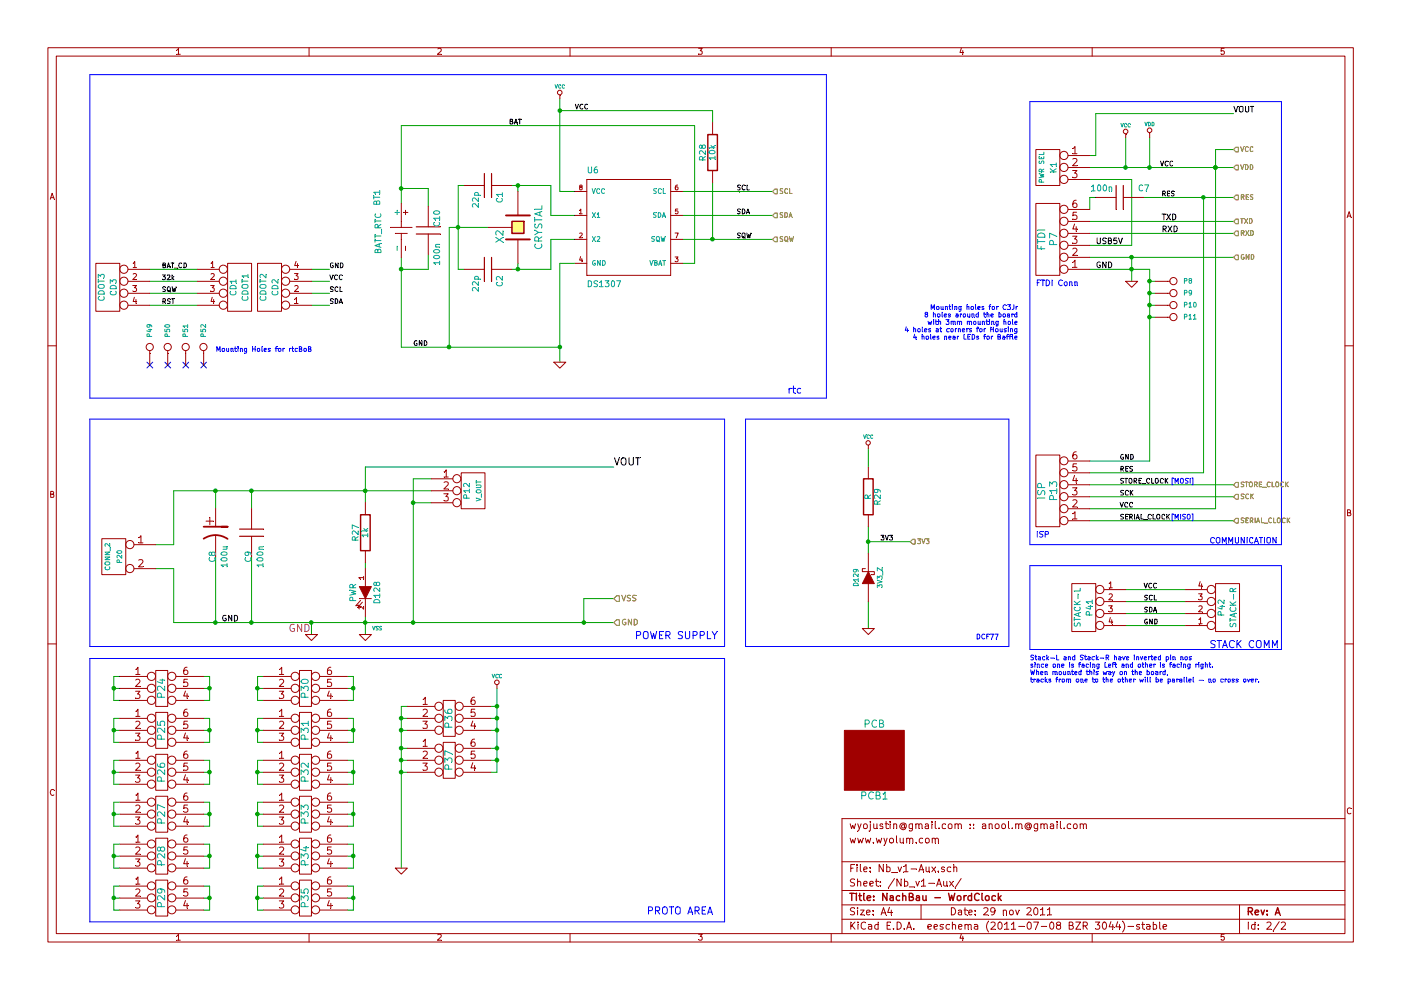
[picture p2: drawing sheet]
EESchema Schematic File Version 2  date 12/1/2011 11:24:33 AM
LIBS:Nb_v1
LIBS:power
LIBS:Nb_v1-cache
EELAYER 25  0
EELAYER END
$Descr A4 11700 8267
encoding utf-8
Sheet 2 2
Title "NachBau - WordClock"
Date "29 nov 2011"
Rev "A"
Comp ""
Comment1 "www.wyolum.com"
Comment2 "wyojustin@gmail.com :: anool.m@gmail.com"
Comment3 ""
Comment4 ""
$EndDescr
Text Label 1350 2550 0    40   ~ 0
RST
Text Label 1350 2450 0    40   ~ 0
SQW
Text Label 1350 2350 0    40   ~ 0
32k
Text Label 1350 2250 0    40   ~ 0
BAT_CD
$Comp
L PCB PCB1
U 1 1
P 7300 6350
F 0 "PCB1" H 7300 6050 60  0000 C CNN
F 1 "PCB" H 7300 6650 60  0000 C CNN
F 2 "PCB" H 7300 6350 60  0001 C CNN
	1    7300 6350
	1    0    0    -1  
$EndComp
Wire Wire Line
	1450 4750 1450 5200
Wire Wire Line
	1450 4750 1300 4750
Connection ~ 7250 4525
Wire Wire Line
	7600 4525 7250 4525
Wire Wire Line
	7250 4625 7250 4400
Wire Notes Line
	8425 3500 6225 3500
Wire Notes Line
	8425 3500 8425 5400
Wire Notes Line
	8425 5400 6225 5400
Wire Notes Line
	6225 5400 6225 3500
Connection ~ 3825 1900
Connection ~ 4325 2250
Wire Wire Line
	4325 2200 4325 2250
Connection ~ 4325 1550
Wire Wire Line
	4325 1600 4325 1550
Wire Wire Line
	4800 2200 4675 2200
Wire Wire Line
	5800 2200 5800 1050
Wire Wire Line
	5800 2200 5700 2200
Wire Wire Line
	6175 1600 6175 1600
Wire Wire Line
	1800 4100 1800 4250
Wire Wire Line
	1450 5200 5125 5200
Wire Wire Line
	3600 4100 1450 4100
Wire Notes Line
	750  3325 750  625 
Connection ~ 5950 2000
Wire Wire Line
	5700 2000 6450 2000
Wire Wire Line
	4675 2200 4675 3025
Connection ~ 3350 2250
Wire Wire Line
	3350 2250 3575 2250
Wire Wire Line
	3575 2250 3575 2125
Wire Wire Line
	5950 1525 5950 2000
Wire Wire Line
	3050 4200 3050 3900
Wire Wire Line
	3050 3900 5125 3900
Wire Wire Line
	1250 2450 1650 2450
Wire Wire Line
	1250 2250 1650 2250
Wire Wire Line
	2750 2450 2600 2450
Wire Wire Line
	2750 2250 2600 2250
Connection ~ 4150 5900
Wire Wire Line
	4150 5750 4150 6450
Wire Wire Line
	2900 7500 2950 7500
Wire Notes Line
	10700 4725 8600 4725
Wire Wire Line
	9900 5025 9400 5025
Wire Wire Line
	9900 5225 9400 5225
Wire Notes Line
	750  5400 6050 5400
Connection ~ 4150 6350
Wire Wire Line
	4150 6350 4100 6350
Connection ~ 4150 6100
Wire Wire Line
	4150 6100 4100 6100
Connection ~ 3350 6000
Wire Wire Line
	3400 6000 3350 6000
Connection ~ 3350 6250
Wire Wire Line
	3350 6250 3400 6250
Connection ~ 3350 6450
Wire Wire Line
	3350 6450 3400 6450
Wire Wire Line
	4150 5900 4100 5900
Connection ~ 2950 5750
Wire Wire Line
	2900 5750 2950 5750
Connection ~ 2950 6450
Wire Wire Line
	2900 6450 2950 6450
Connection ~ 2950 7150
Wire Wire Line
	2900 7150 2950 7150
Wire Wire Line
	2900 7600 2950 7600
Wire Wire Line
	2950 7600 2950 7400
Wire Wire Line
	2950 7400 2900 7400
Wire Wire Line
	2900 6900 2950 6900
Wire Wire Line
	2950 6900 2950 6700
Wire Wire Line
	2950 6700 2900 6700
Wire Wire Line
	2900 6200 2950 6200
Wire Wire Line
	2950 6200 2950 6000
Wire Wire Line
	2950 6000 2900 6000
Connection ~ 950  6800
Wire Wire Line
	1000 6800 950  6800
Connection ~ 950  7500
Connection ~ 1750 7150
Wire Wire Line
	1700 7150 1750 7150
Connection ~ 2150 6800
Wire Wire Line
	2200 6800 2150 6800
Connection ~ 2150 7500
Wire Wire Line
	2200 7500 2150 7500
Wire Wire Line
	2200 7250 2150 7250
Wire Wire Line
	2150 7250 2150 7050
Wire Wire Line
	2150 7050 2200 7050
Wire Wire Line
	1700 6700 1750 6700
Wire Wire Line
	1750 6700 1750 6900
Wire Wire Line
	1750 6900 1700 6900
Wire Wire Line
	1700 7400 1750 7400
Wire Wire Line
	1750 7400 1750 7600
Wire Wire Line
	1750 7600 1700 7600
Wire Wire Line
	1000 7250 950  7250
Wire Wire Line
	950  7250 950  7050
Wire Wire Line
	950  7050 1000 7050
Connection ~ 2150 6450
Wire Wire Line
	2200 6450 2150 6450
Connection ~ 2150 5750
Wire Wire Line
	2200 5750 2150 5750
Connection ~ 1750 6100
Wire Wire Line
	1700 6100 1750 6100
Connection ~ 950  6450
Wire Wire Line
	1000 6450 950  6450
Connection ~ 950  6100
Wire Wire Line
	1000 6100 950  6100
Wire Wire Line
	2200 5650 2150 5650
Wire Wire Line
	2150 5650 2150 5850
Wire Wire Line
	2150 5850 2200 5850
Wire Wire Line
	2200 6350 2150 6350
Wire Wire Line
	2150 6350 2150 6550
Wire Wire Line
	2150 6550 2200 6550
Wire Wire Line
	1700 6200 1750 6200
Wire Wire Line
	1750 6200 1750 6000
Wire Wire Line
	1750 6000 1700 6000
Wire Wire Line
	1000 6200 950  6200
Wire Wire Line
	950  6200 950  6000
Wire Wire Line
	950  6000 1000 6000
Connection ~ 3450 4200
Wire Wire Line
	3600 4200 3450 4200
Wire Wire Line
	9100 3850 9600 3850
Connection ~ 10150 1400
Wire Wire Line
	9100 1400 10300 1400
Wire Wire Line
	10300 950  9150 950 
Wire Wire Line
	10300 4150 9100 4150
Connection ~ 10050 1650
Wire Wire Line
	10050 1650 10050 3950
Wire Wire Line
	10050 3950 9100 3950
Wire Wire Line
	10300 1950 9100 1950
Wire Wire Line
	10300 1650 9550 1650
Wire Wire Line
	9150 950  9150 1300
Wire Wire Line
	9400 1150 9400 1400
Wire Wire Line
	9150 1300 9100 1300
Connection ~ 9450 2250
Wire Wire Line
	9450 2350 9450 2150
Connection ~ 9600 2550
Wire Wire Line
	9600 2550 9650 2550
Wire Notes Line
	8600 850  10700 850 
Wire Wire Line
	9600 2350 9650 2350
Wire Wire Line
	9650 2650 9600 2650
Wire Wire Line
	9600 2450 9650 2450
Connection ~ 9600 2450
Wire Wire Line
	9100 1500 9450 1500
Wire Wire Line
	9450 1500 9450 2050
Wire Wire Line
	9450 2050 9100 2050
Wire Wire Line
	9600 1400 9600 1150
Connection ~ 9400 1400
Connection ~ 9600 2350
Wire Wire Line
	9150 1650 9100 1650
Wire Wire Line
	9100 1650 9100 1750
Connection ~ 4875 5200
Connection ~ 3450 5200
Wire Wire Line
	3050 4700 3050 4750
Wire Wire Line
	5125 5000 4875 5000
Wire Wire Line
	4875 5000 4875 5200
Connection ~ 2100 5200
Wire Wire Line
	2100 5200 2100 4650
Connection ~ 3050 4100
Connection ~ 2600 5200
Connection ~ 1800 5200
Wire Wire Line
	1800 5200 1800 4650
Connection ~ 1800 4100
Connection ~ 3050 5200
Wire Wire Line
	2100 4100 2100 4250
Connection ~ 2100 4100
Wire Wire Line
	3450 5200 3450 4000
Connection ~ 9600 2650
Wire Wire Line
	10300 1850 9100 1850
Wire Wire Line
	10300 2150 9100 2150
Connection ~ 9450 2150
Wire Wire Line
	10300 4050 9100 4050
Wire Wire Line
	10300 4350 9100 4350
Wire Wire Line
	10300 1250 10150 1250
Connection ~ 9600 1400
Wire Wire Line
	10150 1250 10150 4250
Wire Wire Line
	10150 4250 9100 4250
Connection ~ 10150 1400
Wire Wire Line
	3450 4000 3600 4000
Wire Wire Line
	9600 3850 9600 2250
Wire Wire Line
	9600 2250 9100 2250
Wire Wire Line
	1000 5650 950  5650
Wire Wire Line
	950  5650 950  5850
Wire Wire Line
	950  5850 1000 5850
Wire Wire Line
	1700 5650 1750 5650
Wire Wire Line
	1750 5650 1750 5850
Wire Wire Line
	1750 5850 1700 5850
Wire Wire Line
	1700 6350 1750 6350
Wire Wire Line
	1750 6350 1750 6550
Wire Wire Line
	1750 6550 1700 6550
Wire Wire Line
	2200 6200 2150 6200
Wire Wire Line
	2150 6200 2150 6000
Wire Wire Line
	2150 6000 2200 6000
Wire Wire Line
	1000 5750 950  5750
Connection ~ 950  5750
Wire Wire Line
	1000 6550 950  6550
Wire Wire Line
	950  6550 950  6350
Wire Wire Line
	950  6350 1000 6350
Wire Wire Line
	1700 6450 1750 6450
Connection ~ 1750 6450
Wire Wire Line
	1700 5750 1750 5750
Connection ~ 1750 5750
Wire Wire Line
	2200 6100 2150 6100
Connection ~ 2150 6100
Wire Wire Line
	1000 6700 950  6700
Wire Wire Line
	950  6700 950  6900
Wire Wire Line
	950  6900 1000 6900
Wire Wire Line
	1000 7400 950  7400
Wire Wire Line
	950  7400 950  7600
Wire Wire Line
	950  7600 1000 7600
Wire Wire Line
	1700 7250 1750 7250
Wire Wire Line
	1750 7250 1750 7050
Wire Wire Line
	1750 7050 1700 7050
Wire Wire Line
	2200 6700 2150 6700
Wire Wire Line
	2150 6700 2150 6900
Wire Wire Line
	2150 6900 2200 6900
Wire Wire Line
	2200 7400 2150 7400
Wire Wire Line
	2150 7400 2150 7600
Wire Wire Line
	2150 7600 2200 7600
Wire Wire Line
	2200 7150 2150 7150
Connection ~ 2150 7150
Wire Wire Line
	1700 6800 1750 6800
Connection ~ 1750 6800
Wire Wire Line
	1700 7500 1750 7500
Connection ~ 1750 7500
Wire Wire Line
	1000 7150 950  7150
Connection ~ 950  7150
Wire Wire Line
	2900 5650 2950 5650
Wire Wire Line
	2950 5650 2950 5850
Wire Wire Line
	2950 5850 2900 5850
Wire Wire Line
	2900 6350 2950 6350
Wire Wire Line
	2950 6350 2950 6550
Wire Wire Line
	2950 6550 2900 6550
Wire Wire Line
	2900 7050 2950 7050
Wire Wire Line
	2950 7050 2950 7250
Wire Wire Line
	2950 7250 2900 7250
Connection ~ 2950 7500
Wire Wire Line
	2900 6800 2950 6800
Connection ~ 2950 6800
Wire Wire Line
	2900 6100 2950 6100
Connection ~ 2950 6100
Wire Wire Line
	3400 5900 3350 5900
Wire Wire Line
	3350 6350 3400 6350
Connection ~ 3350 6350
Wire Wire Line
	3350 6100 3400 6100
Connection ~ 3350 6100
Wire Wire Line
	4150 6000 4100 6000
Connection ~ 4150 6000
Wire Wire Line
	4150 6250 4100 6250
Connection ~ 4150 6250
Wire Wire Line
	4150 6450 4100 6450
Wire Notes Line
	6050 5500 750  5500
Wire Notes Line
	6050 5500 6050 7700
Wire Notes Line
	6050 7700 750  7700
Wire Notes Line
	750  7700 750  5500
Wire Wire Line
	9400 5125 9900 5125
Wire Wire Line
	1000 7500 950  7500
Wire Wire Line
	3350 5900 3350 7250
Wire Notes Line
	10700 4725 10700 5425
Wire Notes Line
	10700 5425 8600 5425
Wire Notes Line
	8600 5425 8600 4725
Wire Notes Line
	8600 850  8600 4550
Wire Notes Line
	8600 4550 10700 4550
Wire Notes Line
	10700 4550 10700 850 
Wire Wire Line
	2750 2350 2600 2350
Wire Wire Line
	2750 2550 2600 2550
Wire Wire Line
	1250 2350 1650 2350
Wire Wire Line
	1250 2550 1650 2550
Wire Notes Line
	750  5400 750  3500
Wire Notes Line
	750  3500 6050 3500
Wire Notes Line
	6050 3500 6050 5400
Wire Wire Line
	9400 4925 9900 4925
Wire Wire Line
	2600 5200 2600 5300
Wire Wire Line
	3050 5300 3050 5150
Wire Wire Line
	5950 1025 5950 925 
Wire Wire Line
	5950 925  4675 925 
Wire Wire Line
	4800 1600 4675 1600
Wire Wire Line
	3350 2150 3350 2900
Wire Wire Line
	3350 2900 4675 2900
Connection ~ 4675 2900
Wire Wire Line
	3575 1725 3575 1575
Wire Wire Line
	3575 1575 3350 1575
Connection ~ 3350 1575
Wire Wire Line
	4675 1600 4675 825 
Connection ~ 4675 925 
Wire Wire Line
	6450 1600 5700 1600
Wire Notes Line
	750  3325 6900 3325
Wire Notes Line
	6900 3325 6900 625 
Wire Notes Line
	6900 625  750  625 
Wire Wire Line
	5700 1800 6450 1800
Wire Wire Line
	5800 1050 3350 1050
Wire Wire Line
	3350 1050 3350 1700
Wire Wire Line
	4275 1550 4600 1550
Wire Wire Line
	4600 1550 4600 1800
Wire Wire Line
	4600 1800 4800 1800
Wire Wire Line
	4800 2000 4600 2000
Wire Wire Line
	4600 2000 4600 2250
Wire Wire Line
	4600 2250 4275 2250
Wire Wire Line
	3875 1550 3825 1550
Wire Wire Line
	3825 1550 3825 2250
Wire Wire Line
	3825 2250 3875 2250
Wire Wire Line
	4075 1900 3750 1900
Wire Wire Line
	3750 1900 3750 2900
Connection ~ 3750 2900
Wire Wire Line
	7250 3900 7250 3750
Wire Wire Line
	7250 5025 7250 5250
Wire Wire Line
	1300 4550 1450 4550
Wire Wire Line
	1450 4550 1450 4100
$Comp
L CONN_2 P20
U 1 1
P 950 4650
F 0 "P20" V 900 4650 40  0000 C CNN
F 1 "CONN_2" V 1000 4650 40  0000 C CNN
F 2 "JACK_ALIM" H 950 4650 60  0001 C CNN
	1    950  4650
	-1   0    0    -1  
$EndComp
Text HLabel 7600 4525 2    40   Input ~ 0
3V3
Text Label 7350 4525 0    40   ~ 0
3V3
$Comp
L DIODESCH D129
U 1 1
P 7250 4825
F 0 "D129" H 7250 4925 40  0000 C CNN
F 1 "3V3_Z" H 7250 4725 40  0000 C CNN
F 2 "diode_do35" H 7250 4825 60  0001 C CNN
	1    7250 4825
	0    -1   -1   0   
$EndComp
$Comp
L R R29
U 1 1
P 7250 4150
F 0 "R29" V 7330 4150 50  0000 C CNN
F 1 "R" V 7250 4150 50  0000 C CNN
F 2 "rc03_vert" H 7250 4150 60  0001 C CNN
	1    7250 4150
	1    0    0    -1  
$EndComp
$Comp
L GND #PWR021
U 1 1
P 7250 5250
F 0 "#PWR021" H 7250 5250 30  0001 C CNN
F 1 "GND" H 7250 5180 30  0001 C CNN
	1    7250 5250
	1    0    0    -1  
$EndComp
$Comp
L VCC #PWR022
U 1 1
P 7250 3750
F 0 "#PWR022" H 7250 3850 30  0001 C CNN
F 1 "VCC" H 7250 3850 30  0000 C CNN
	1    7250 3750
	1    0    0    -1  
$EndComp
Text Notes 8150 5350 0    40   ~ 0
DCF77
Text Notes 9775 4050 0    40   ~ 0
[MOSI]
Text Notes 9775 4350 0    40   ~ 0
[MISO]
Text HLabel 6450 2000 2    40   Input ~ 0
SQW
$Comp
L C C2
U 1 1
P 4075 2250
F 0 "C2" H 4125 2350 50  0000 L CNN
F 1 "22p" H 4125 2150 50  0000 L CNN
F 2 "cnp_3mm_disc" H 4075 2250 60  0001 C CNN
	1    4075 2250
	0    1    1    0   
$EndComp
$Comp
L C C1
U 1 1
P 4075 1550
F 0 "C1" H 4125 1650 50  0000 L CNN
F 1 "22p" H 4125 1450 50  0000 L CNN
F 2 "cnp_3mm_disc" H 4075 1550 60  0001 C CNN
	1    4075 1550
	0    1    1    0   
$EndComp
$Comp
L CRYSTAL X2
U 1 1
P 4325 1900
F 0 "X2" H 4400 1750 60  0000 C CNN
F 1 "CRYSTAL" H 4325 2075 60  0000 C CNN
F 2 "XTAL_2" H 4325 1900 60  0001 C CNN
	1    4325 1900
	0    1    1    0   
$EndComp
$Comp
L DS1307 U6
U 1 1
P 5200 1900
F 0 "U6" H 4900 2350 50  0000 L BNN
F 1 "DS1307" H 4900 1400 50  0000 L BNN
F 2 "dil_08-300_socket" H 5200 2050 50  0001 C CNN
	1    5200 1900
	1    0    0    -1  
$EndComp
$Comp
L BATT_RTC BT1
U 1 1
P 3350 1950
F 0 "BT1" H 3050 1750 50  0000 C CNN
F 1 "BATT_RTC" H 3350 1760 50  0000 C CNN
F 2 "CR2032" H 3350 1950 60  0001 C CNN
	1    3350 1950
	0    1    1    0   
$EndComp
Text Label 6150 2000 0    40   ~ 0
SQW
Text Label 6150 1800 0    40   ~ 0
SDA
Text Label 6150 1600 0    40   ~ 0
SCL
Text Label 4250 1050 0    40   ~ 0
BAT
Text Label 3450 2900 0    40   ~ 0
GND
Text Label 4800 925  0    40   ~ 0
VCC
$Comp
L GND #PWR023
U 1 1
P 4675 3025
F 0 "#PWR023" H 4675 3025 30  0001 C CNN
F 1 "GND" H 4675 2955 30  0001 C CNN
	1    4675 3025
	1    0    0    -1  
$EndComp
$Comp
L VCC #PWR024
U 1 1
P 4675 825
F 0 "#PWR024" H 4675 925 30  0001 C CNN
F 1 "VCC" H 4675 925 30  0000 C CNN
	1    4675 825 
	1    0    0    -1  
$EndComp
$Comp
L R R28
U 1 1
P 5950 1275
F 0 "R28" V 6030 1275 50  0000 C CNN
F 1 "10k" V 5950 1275 50  0000 C CNN
F 2 "rc03_vert" H 5950 1275 60  0001 C CNN
	1    5950 1275
	-1   0    0    1   
$EndComp
$Comp
L C C10
U 1 1
P 3575 1925
F 0 "C10" V 3625 2025 50  0000 L CNN
F 1 "100n" V 3625 1725 50  0000 L CNN
F 2 "C2" H 3575 1925 60  0001 C CNN
	1    3575 1925
	1    0    0    -1  
$EndComp
Text Label 9550 4925 0    40   ~ 0
VCC
Text Notes 8500 2600 2    40   ~ 0
Mounting holes for C3Jr\n8 holes around the board\nwith 3mm mounting hole\n4 holes at corners for Housing\n4 holes near LEDs for Baffle
Text Notes 1800 2950 0    40   ~ 0
Mounting Holes for rtcBoB
NoConn ~ 1700 3050
NoConn ~ 1550 3050
NoConn ~ 1400 3050
NoConn ~ 1250 3050
$Comp
L CONN_1 P52
U 1 1
P 1700 2900
F 0 "P52" H 1780 2900 40  0000 L CNN
F 1 "CONN_1" H 1700 2955 30  0001 C CNN
F 2 "vite_3mm" H 1700 2900 60  0001 C CNN
	1    1700 2900
	0    -1   -1   0   
$EndComp
$Comp
L CONN_1 P51
U 1 1
P 1550 2900
F 0 "P51" H 1630 2900 40  0000 L CNN
F 1 "CONN_1" H 1550 2955 30  0001 C CNN
F 2 "vite_3mm" H 1550 2900 60  0001 C CNN
	1    1550 2900
	0    -1   -1   0   
$EndComp
$Comp
L CONN_1 P50
U 1 1
P 1400 2900
F 0 "P50" H 1480 2900 40  0000 L CNN
F 1 "CONN_1" H 1400 2955 30  0001 C CNN
F 2 "vite_3mm" H 1400 2900 60  0001 C CNN
	1    1400 2900
	0    -1   -1   0   
$EndComp
$Comp
L CONN_1 P49
U 1 1
P 1250 2900
F 0 "P49" H 1330 2900 40  0000 L CNN
F 1 "CONN_1" H 1250 2955 30  0001 C CNN
F 2 "vite_3mm" H 1250 2900 60  0001 C CNN
	1    1250 2900
	0    -1   -1   0   
$EndComp
Text Notes 8600 5525 0    40   ~ 0
Stack-L and Stack-R have inverted pin nos\nsince one is facing Left and other is facing right.\nWhen mounted this way on the board,\ntracks from one to the other will be parallel - no cross over.
Text HLabel 6450 1800 2    40   Input ~ 0
SDA
Text HLabel 6450 1600 2    40   Input ~ 0
SCL
Text Notes 6575 3300 0    60   ~ 0
rtc\n
$Comp
L CONN_4 CD3
U 1 1
P 900 2400
F 0 "CD3" V 850 2400 50  0000 C CNN
F 1 "CDOT3" V 950 2400 50  0000 C CNN
F 2 "pin_strip_4" H 900 2400 60  0001 C CNN
	1    900  2400
	-1   0    0    -1  
$EndComp
Text Label 2750 2550 0    40   ~ 0
SDA
Text Label 2750 2450 0    40   ~ 0
SCL
Text Label 2750 2350 0    40   ~ 0
VCC
Text Label 2750 2250 0    40   ~ 0
GND
$Comp
L CONN_4 CD1
U 1 1
P 2000 2400
F 0 "CD1" V 1950 2400 50  0000 C CNN
F 1 "CDOT1" V 2050 2400 50  0000 C CNN
F 2 "pin_strip_4" H 2000 2400 60  0001 C CNN
	1    2000 2400
	1    0    0    -1  
$EndComp
$Comp
L CONN_4 CD2
U 1 1
P 2250 2400
F 0 "CD2" V 2200 2400 50  0000 C CNN
F 1 "CDOT2" V 2300 2400 50  0000 C CNN
F 2 "pin_strip_4" H 2250 2400 60  0001 C CNN
	1    2250 2400
	-1   0    0    1   
$EndComp
$Comp
L GND #PWR025
U 1 1
P 3350 7250
F 0 "#PWR025" H 3350 7250 30  0001 C CNN
F 1 "GND" H 3350 7180 30  0001 C CNN
	1    3350 7250
	1    0    0    -1  
$EndComp
$Comp
L VCC #PWR026
U 1 1
P 4150 5750
F 0 "#PWR026" H 4150 5850 30  0001 C CNN
F 1 "VCC" H 4150 5850 30  0000 C CNN
	1    4150 5750
	1    0    0    -1  
$EndComp
$Comp
L DIL6 P37
U 1 1
P 3750 6350
F 0 "P37" V 3750 6350 60  0000 C CNN
F 1 "DIL6" V 3750 6350 50  0001 C CNN
F 2 "PROTO-6" H 3750 6350 60  0001 C CNN
	1    3750 6350
	1    0    0    -1  
$EndComp
$Comp
L DIL6 P36
U 1 1
P 3750 6000
F 0 "P36" V 3750 6000 60  0000 C CNN
F 1 "DIL6" V 3750 6000 50  0001 C CNN
F 2 "PROTO-6" H 3750 6000 60  0001 C CNN
	1    3750 6000
	1    0    0    -1  
$EndComp
$Comp
L DIL6 P35
U 1 1
P 2550 7500
F 0 "P35" V 2550 7500 60  0000 C CNN
F 1 "DIL6" V 2550 7500 50  0001 C CNN
F 2 "PROTO-6" H 2550 7500 60  0001 C CNN
	1    2550 7500
	1    0    0    -1  
$EndComp
$Comp
L DIL6 P34
U 1 1
P 2550 7150
F 0 "P34" V 2550 7150 60  0000 C CNN
F 1 "DIL6" V 2550 7150 50  0001 C CNN
F 2 "PROTO-6" H 2550 7150 60  0001 C CNN
	1    2550 7150
	1    0    0    -1  
$EndComp
$Comp
L DIL6 P33
U 1 1
P 2550 6800
F 0 "P33" V 2550 6800 60  0000 C CNN
F 1 "DIL6" V 2550 6800 50  0001 C CNN
F 2 "PROTO-6" H 2550 6800 60  0001 C CNN
	1    2550 6800
	1    0    0    -1  
$EndComp
$Comp
L DIL6 P32
U 1 1
P 2550 6450
F 0 "P32" V 2550 6450 60  0000 C CNN
F 1 "DIL6" V 2550 6450 50  0001 C CNN
F 2 "PROTO-6" H 2550 6450 60  0001 C CNN
	1    2550 6450
	1    0    0    -1  
$EndComp
$Comp
L DIL6 P31
U 1 1
P 2550 6100
F 0 "P31" V 2550 6100 60  0000 C CNN
F 1 "DIL6" V 2550 6100 50  0001 C CNN
F 2 "PROTO-6" H 2550 6100 60  0001 C CNN
	1    2550 6100
	1    0    0    -1  
$EndComp
$Comp
L DIL6 P30
U 1 1
P 2550 5750
F 0 "P30" V 2550 5750 60  0000 C CNN
F 1 "DIL6" V 2550 5750 50  0001 C CNN
F 2 "PROTO-6" H 2550 5750 60  0001 C CNN
	1    2550 5750
	1    0    0    -1  
$EndComp
$Comp
L DIL6 P29
U 1 1
P 1350 7500
F 0 "P29" V 1350 7500 60  0000 C CNN
F 1 "DIL6" V 1350 7500 50  0001 C CNN
F 2 "PROTO-6" H 1350 7500 60  0001 C CNN
	1    1350 7500
	1    0    0    -1  
$EndComp
$Comp
L DIL6 P28
U 1 1
P 1350 7150
F 0 "P28" V 1350 7150 60  0000 C CNN
F 1 "DIL6" V 1350 7150 50  0001 C CNN
F 2 "PROTO-6" H 1350 7150 60  0001 C CNN
	1    1350 7150
	1    0    0    -1  
$EndComp
$Comp
L DIL6 P27
U 1 1
P 1350 6800
F 0 "P27" V 1350 6800 60  0000 C CNN
F 1 "DIL6" V 1350 6800 50  0001 C CNN
F 2 "PROTO-6" H 1350 6800 60  0001 C CNN
	1    1350 6800
	1    0    0    -1  
$EndComp
$Comp
L DIL6 P26
U 1 1
P 1350 6450
F 0 "P26" V 1350 6450 60  0000 C CNN
F 1 "DIL6" V 1350 6450 50  0001 C CNN
F 2 "PROTO-6" H 1350 6450 60  0001 C CNN
	1    1350 6450
	1    0    0    -1  
$EndComp
$Comp
L DIL6 P25
U 1 1
P 1350 6100
F 0 "P25" V 1350 6100 60  0000 C CNN
F 1 "DIL6" V 1350 6100 50  0001 C CNN
F 2 "PROTO-6" H 1350 6100 60  0001 C CNN
	1    1350 6100
	1    0    0    -1  
$EndComp
$Comp
L DIL6 P24
U 1 1
P 1350 5750
F 0 "P24" V 1350 5750 60  0000 C CNN
F 1 "DIL6" V 1350 5750 50  0001 C CNN
F 2 "PROTO-6" H 1350 5750 60  0001 C CNN
	1    1350 5750
	1    0    0    -1  
$EndComp
Text Notes 10100 5425 0    60   ~ 0
STACK COMM
Text Label 9550 5225 0    40   ~ 0
GND
Text Label 9550 5125 0    40   ~ 0
SDA
Text Label 9550 5025 0    40   ~ 0
SCL
$Comp
L CONN_4 P41
U 1 1
P 9050 5075
F 0 "P41" V 9000 5075 50  0000 C CNN
F 1 "STACK-L" V 9100 5075 50  0000 C CNN
F 2 "pin_sck_4-90" H 9050 5075 60  0001 C CNN
	1    9050 5075
	-1   0    0    -1  
$EndComp
$Comp
L CONN_4 P42
U 1 1
P 10250 5075
F 0 "P42" V 10200 5075 50  0000 C CNN
F 1 "STACK-R" V 10300 5075 50  0000 C CNN
F 2 "pin_strip_4-90" H 10250 5075 60  0001 C CNN
	1    10250 5075
	1    0    0    1   
$EndComp
Text Notes 5400 7650 0    60   ~ 0
PROTO AREA
$Comp
L CONN_3 P12
U 1 1
P 3950 4100
F 0 "P12" V 3900 4100 50  0000 C CNN
F 1 "V_OUT" V 4000 4100 40  0000 C CNN
F 2 "pin_strip_3" H 3950 4100 60  0001 C CNN
	1    3950 4100
	1    0    0    -1  
$EndComp
Text Label 9800 1400 2    40   ~ 0
VCC
Text HLabel 10300 4350 2    40   Input ~ 0
SERIAL_CLOCK
Text HLabel 10300 4150 2    40   Input ~ 0
SCK
Text HLabel 10300 4050 2    40   Input ~ 0
STORE_CLOCK
Text HLabel 10300 2150 2    40   Input ~ 0
GND
Text HLabel 10300 1950 2    40   Input ~ 0
RXD
Text HLabel 10300 1850 2    40   Input ~ 0
TXD
Text HLabel 10300 1650 2    40   Input ~ 0
RES
Text HLabel 10300 1400 2    40   Input ~ 0
VDD
Text HLabel 10300 1250 2    40   Input ~ 0
VCC
Text Notes 8650 4500 0    47   ~ 0
ISP
Text Label 9350 4050 0    40   ~ 0
STORE_CLOCK
Text Label 9350 3850 0    40   ~ 0
GND
Text Label 9350 4250 0    40   ~ 0
VCC
Text Label 9350 3950 0    40   ~ 0
RES
Text Label 9350 4150 0    40   ~ 0
SCK
Text Label 9350 4350 0    40   ~ 0
SERIAL_CLOCK
$Comp
L CONN_6 P13
U 1 1
P 8750 4100
F 0 "P13" V 8700 4100 60  0000 C CNN
F 1 "ISP" V 8800 4100 60  0000 C CNN
F 2 "pin_strip_3x2" H 8750 4100 60  0001 C CNN
	1    8750 4100
	-1   0    0    1   
$EndComp
$Comp
L CONN_3 K1
U 1 1
P 8750 1400
F 0 "K1" V 8700 1400 50  0000 C CNN
F 1 "PWR SEL" V 8800 1400 40  0000 C CNN
F 2 "pin_strip_3" H 8750 1400 60  0001 C CNN
	1    8750 1400
	-1   0    0    -1  
$EndComp
$Comp
L VCC #PWR027
U 1 1
P 9400 1150
F 0 "#PWR027" H 9400 1250 30  0001 C CNN
F 1 "VCC" H 9400 1250 30  0000 C CNN
	1    9400 1150
	1    0    0    -1  
$EndComp
$Comp
L GND #PWR028
U 1 1
P 9450 2350
F 0 "#PWR028" H 9450 2350 30  0001 C CNN
F 1 "GND" H 9450 2280 30  0001 C CNN
	1    9450 2350
	1    0    0    -1  
$EndComp
Text Notes 10100 4550 0    47   ~ 0
COMMUNICATION
$Comp
L CONN_1 P8
U 1 1
P 9800 2350
F 0 "P8" H 9880 2350 40  0000 L CNN
F 1 "CONN_1" H 9800 2405 30  0001 C CNN
F 2 "vite_4mm" H 9800 2350 60  0001 C CNN
	1    9800 2350
	1    0    0    -1  
$EndComp
$Comp
L CONN_1 P9
U 1 1
P 9800 2450
F 0 "P9" H 9880 2450 40  0000 L CNN
F 1 "CONN_1" H 9800 2505 30  0001 C CNN
F 2 "vite_4mm" H 9800 2450 60  0001 C CNN
	1    9800 2450
	1    0    0    -1  
$EndComp
$Comp
L CONN_1 P10
U 1 1
P 9800 2550
F 0 "P10" H 9880 2550 40  0000 L CNN
F 1 "CONN_1" H 9800 2605 30  0001 C CNN
F 2 "vite_4mm" H 9800 2550 60  0001 C CNN
	1    9800 2550
	1    0    0    -1  
$EndComp
$Comp
L CONN_1 P11
U 1 1
P 9800 2650
F 0 "P11" H 9880 2650 40  0000 L CNN
F 1 "CONN_1" H 9800 2705 30  0001 C CNN
F 2 "vite_4mm" H 9800 2650 60  0001 C CNN
	1    9800 2650
	1    0    0    -1  
$EndComp
Text Label 10300 950  0    47   ~ 0
VOUT
Text Label 9700 1950 0    47   ~ 0
RXD
Text Label 9700 1850 0    47   ~ 0
TXD
Text Label 9150 2250 0    47   ~ 0
GND
Text Notes 8650 2400 0    47   ~ 0
FTDI Conn
$Comp
L CONN_6 P7
U 1 1
P 8750 2000
F 0 "P7" V 8700 2000 60  0000 C CNN
F 1 "FTDI" V 8800 2000 60  0000 C CNN
F 2 "pin_strip_6-90" H 8750 2000 60  0001 C CNN
	1    8750 2000
	-1   0    0    1   
$EndComp
Text Label 9150 2050 0    47   ~ 0
USB5V
$Comp
L VDD #PWR029
U 1 1
P 9600 1150
F 0 "#PWR029" H 9600 1250 30  0001 C CNN
F 1 "VDD" H 9600 1260 30  0000 C CNN
	1    9600 1150
	1    0    0    -1  
$EndComp
$Comp
L C C7
U 1 1
P 9350 1650
F 0 "C7" V 9250 1850 50  0000 L CNN
F 1 "100n" V 9250 1500 50  0000 L CNN
F 2 "C2" H 9350 1650 60  0001 C CNN
	1    9350 1650
	0    1    1    0   
$EndComp
Text Label 9700 1650 0    39   ~ 0
RES
Text Label 5125 3900 0    60   ~ 0
VOUT
Text Label 1850 5200 0    47   ~ 0
GND
Text HLabel 5125 5200 2    47   Input ~ 0
GND
Text HLabel 5125 5000 2    47   Input ~ 0
VSS
Text Notes 5300 5350 0    60   ~ 0
POWER SUPPLY
$Comp
L C C9
U 1 1
P 2100 4450
F 0 "C9" V 2050 4250 50  0000 L CNN
F 1 "100n" V 2150 4250 50  0000 L CNN
F 2 "C2" H 2100 4450 60  0001 C CNN
	1    2100 4450
	1    0    0    -1  
$EndComp
$Comp
L VSS #PWR030
U 1 1
P 3050 5300
F 0 "#PWR030" H 3050 5300 30  0001 C CNN
F 1 "VSS" H 3150 5350 30  0000 C CNN
	1    3050 5300
	1    0    0    -1  
$EndComp
$Comp
L GND #PWR031
U 1 1
P 2600 5300
F 0 "#PWR031" H 2600 5300 30  0001 C CNN
F 1 "GND" H 2600 5230 30  0001 C CNN
F 4 "GND" H 2500 5350 60  0000 C CNN "Field1"
	1    2600 5300
	1    0    0    -1  
$EndComp
$Comp
L LED D128
U 1 1
P 3050 4950
F 0 "D128" H 3050 5050 50  0000 C CNN
F 1 "PWR" H 3050 4850 50  0000 C CNN
F 2 "led_5mm_blue" H 3050 4950 60  0001 C CNN
	1    3050 4950
	0    1    1    0   
$EndComp
$Comp
L R R27
U 1 1
P 3050 4450
F 0 "R27" V 3130 4450 50  0000 C CNN
F 1 "1k" V 3050 4450 50  0000 C CNN
F 2 "rc03_vert" H 3050 4450 60  0001 C CNN
	1    3050 4450
	-1   0    0    1   
$EndComp
$Comp
L CP1 C8
U 1 1
P 1800 4450
F 0 "C8" V 1750 4250 50  0000 L CNN
F 1 "100u" V 1850 4250 50  0000 L CNN
F 2 "CP_5x11mm" H 1800 4450 60  0001 C CNN
	1    1800 4450
	1    0    0    -1  
$EndComp
$EndSCHEMATC
